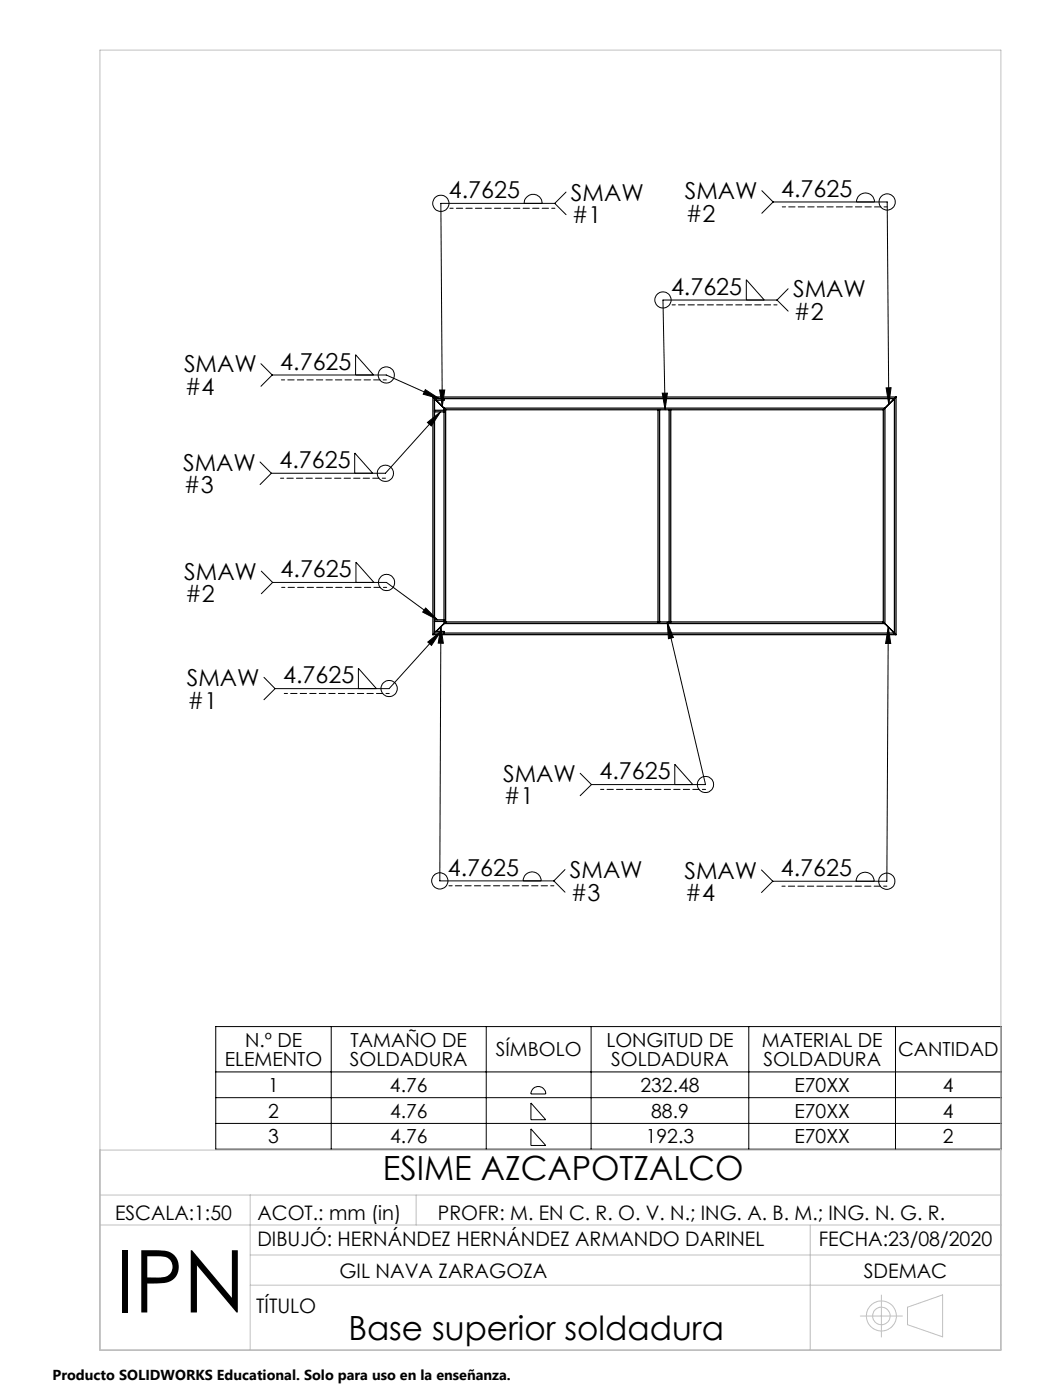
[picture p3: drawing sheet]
<svg xmlns="http://www.w3.org/2000/svg" width="210mm" height="280mm" viewBox="0 0 210 280" stroke-linecap="round" stroke-linejoin="round" font-family="sans-serif">
<g fill="none" stroke="#000" stroke-width=".2">
<path d="M113.1 38.4l-2.3 2.3M152.2 38.1l2.3 2.3M104.7 40.7a1.8 1.8 0 0 1 1.8-1.8 1.8 1.8 0 0 1 1.8 1.8M110.8 40.7h-22.7l.3 40.6M110.8 40.7l2.3 2.2M154.5 40.4h22.8l.3 40.5M154.5 40.4l-2.3 2.3M157.5 57.8l-2.2 2.2M171.1 40.4a1.8 1.8 0 0 1 1.8-1.8 1.8 1.8 0 0 1 1.8 1.8M52.1 72.7l2.3 2.3M54.4 75h22.8l10.6 4.7M54.4 75l-2.3 2.3"/>
<path d="M71 75v-4.1l3.6 4.1M85 77.9l2.8 1.8-3.2-.9zM87.8 78h1.1l-.5 3.3zM132.3 78.6h1l-.4 3.4zM149.1 60v-4l3.6 4M155.3 60h-22.8l.4 22M155.3 60l2.2 2.2M177.1 77.6l.9-.1-.4 3.4zM52 92.4l2.2 2.3M54.2 94.7l-2.2 2.2M70.9 94.7v-4.1l3.6 4.1M85.4 84.5l2.6-2.1-1.8 2.8z"/>
<path d="M88 82.4l-11 12.3h-22.8M52.2 114.2l2.3 2.3M54.5 116.5h22.7l10.2 7.5M54.5 116.5l-2.3 2.2M71.1 116.5v-4.1l3.6 4.1M52.7 135.5l2.3 2.2M55 137.7l-2.3 2.2M71.6 137.7v-4l3.6 4M85.1 121.6l2.3 2.4-2.9-1.6zM85.5 128.4l2.6-2.1-1.9 2.8zM88.1 126.3l-10.3 11.4h-22.8M88.1 125.3l-.2 50.9h22.8"/>
<path d="M88.1 125.3l.5 3.4-1-.1zM133.3 124.4l7.7 32.5h-22.8M133.3 124.4l1.2 3.1-.9 .2zM177.5 125.4l.5 3.3h-1zM177.5 125.4l-.3 50.8h-22.8M115.9 154.7l2.3 2.2M118.2 156.9l-2.3 2.2M134.8 156.9v-4l3.6 4M104.5 176.2a1.8 1.8 0 0 1 1.8-1.8 1.8 1.8 0 0 1 1.8 1.8M110.7 176.2l2.2 2.2M112.9 173.9l-2.2 2.3M152.2 174l2.2 2.2"/>
<path d="M154.4 176.2l-2.2 2.3M171.1 176.2a1.8 1.8 0 0 1 1.8-1.8 1.8 1.8 0 0 1 1.8 1.8M43.1 205.3h156.9v24.5h-156.9zM43.1 219.5h156.9M43.1 214.4h156.9M66.2 205.3v24.5M97.2 205.3v24.5M106.5 217.7a1.48 1.48 0 0 1 1.7-.3 1.48 1.48 0 0 1 .8 1.4h-2.9l.1-.5zM118.1 205.3v24.5M149.6 205.3v24.5M178.9 205.3v24.5M43.1 224.7h156.9"/>
<path d="M106.1 220.6l2.9 3.3h-2.9zM106.1 225.8l2.9 3.3h-2.9z"/>
<circle cx="88.1" cy="40.7" r="1.63"/>
<circle cx="132.5" cy="60" r="1.62"/>
<circle cx="177.3" cy="40.4" r="1.62"/>
<circle cx="77.2" cy="75" r="1.63"/>
<circle cx="77" cy="94.7" r="1.62"/>
<circle cx="77.2" cy="116.5" r="1.62"/>
<circle cx="77.8" cy="137.7" r="1.62"/>
<circle cx="141" cy="156.9" r="1.62"/>
<circle cx="87.9" cy="176.2" r="1.62"/>
<circle cx="177.2" cy="176.3" r="1.62"/>
</g>
<g fill="none" stroke="#c0c0c0" stroke-width=".2">
<path d="M20 10h180v260h-180zM20 239h180M20 230h180M50 239v31M83.1 239v6M20 245h180M50 251h150M50 257h150M161.9 245v25M176.1 259v8.4M171.9 263.2h8.4M181.3 261.4l7-2.4v8.4l-7-2.5z"/>
<circle cx="176.1" cy="263.2" r="2.99"/>
<circle cx="176.1" cy="263.2" r="1.76"/>
</g>
<path d="M110.9 41.7h-21M177.3 41.4h-21M77.2 76h-21M155.3 61h-21M77 95.6h-21M77.3 117.5h-21M77.8 138.7h-21M141 157.9h-21M110.7 177.2h-21M177.2 177.2h-21" fill="none" stroke="#000" stroke-width=".2" stroke-dasharray="1.3 .6" stroke-dashoffset=".6"/>
<path d="M85.5 128.4l2.6-2.1-1.9 2.8zM85.1 121.6l2.3 2.4-2.9-1.6zM85.4 84.5l2.6-2.1-1.8 2.8zM85 77.9l2.8 1.8-3.2-.9zM87.8 78h1.1l-.5 3.3zM177.1 77.6l.9-.1-.4 3.4zM88.1 125.3l.5 3.4-1-.1zM177.5 125.4l.5 3.3h-1zM133.3 124.4l1.2 3.1-.9 .2zM132.3 78.6h1l-.4 3.4z" fill="#000"/>
<g fill="none" stroke="#000" stroke-width=".25">
<path d="M86.5 79.4l.3 .3M86.5 79.4h92.5M86.5 79.4v47.5M86.8 79.7v46.9M86.8 79.7h91.9M88.7 79.7v.3h-1.9M178.7 79.7v46.9M178.7 79.7l-1.9 1.9M179 79.4l-.3 .3M179 79.4v47.5M86.8 82.1h1.9M86.8 82.4h1.9"/>
<path d="M87.1 80l1.6 1.6M88.7 81.6l.3 .4M88.7 81.6h88.1M88.7 81.6v43.1M89 82h42.5M89 82v42.4M131.5 82h.3M131.5 82v42.4M131.8 82v42.4M131.8 82h1.9M133.7 82h.3M133.7 82v42.4"/>
<path d="M134 82h42.5M134 82v42.4M176.5 82v42.4M176.8 81.6l-.3 .4M176.8 81.6v43.1M86.5 126.9h92.5M86.8 126.6l-.3 .3M86.8 124.3h1.9M86.8 126.3h1.9v.3M86.8 124h1.9M86.8 126.6h91.9M88.7 124.7h88.1"/>
<path d="M88.7 124.7l-1.6 1.6M89 124.4l-.3 .3M89 124.4h42.5M131.5 124.4h.3M131.8 124.4h1.9M133.7 124.4h.3M134 124.4h42.5M176.5 124.4l.3 .3M176.8 124.7l1.9 1.9M178.7 126.6l.3 .3"/>
</g>
<text font-size="17.3" x="23" y="262.5">IPN</text>
<g font-size="6.7">
<text x="76.5" y="236.1">ESIME AZCAPOTZALCO</text>
<text x="69.6" y="268">Base superior soldadura</text>
</g>
<g font-size="4.7">
<text x="89.7" y="39.6">4.7625</text>
<text x="114.1" y="40.2">SMAW</text>
<text x="136.8" y="39.9">SMAW</text>
<text x="156.1" y="39.4">4.7625</text>
<text x="114.2" y="44.7">#1</text>
<text x="137" y="44.4">#2</text>
<text x="134.1" y="59">4.7625</text>
<text x="158.5" y="59.5">SMAW</text>
<text x="158.6" y="64">#2</text>
<text x="36.8" y="74.5">SMAW</text>
<text x="56" y="74">4.7625</text>
<text x="36.9" y="79">#4</text>
<text x="36.6" y="94.2">SMAW</text>
<text x="55.8" y="93.6">4.7625</text>
<text x="36.7" y="98.7">#3</text>
<text x="36.8" y="116">SMAW</text>
<text x="56.1" y="115.5">4.7625</text>
<text x="37" y="120.5">#2</text>
<text x="37.3" y="137.2">SMAW</text>
<text x="56.6" y="136.7">4.7625</text>
<text x="37.5" y="141.7">#1</text>
<text x="119.8" y="155.9">4.7625</text>
<text x="100.5" y="156.4">SMAW</text>
<text x="100.7" y="160.9">#1</text>
<text x="89.5" y="175.1">4.7625</text>
<text x="113.9" y="175.7">SMAW</text>
<text x="136.8" y="175.7">SMAW</text>
<text x="156" y="175.2">4.7625</text>
<text x="114" y="180.2">#3</text>
<text x="136.9" y="180.2">#4</text>
</g>
<g font-size="4">
<text x="23" y="244">ESCALA:1:50</text>
<text x="51.4" y="244">ACOT.: mm (in)</text>
<text x="87.5" y="244">PROFR: M. EN C. R. O. V. N.; ING. A. B. M.; ING. N. G. R.</text>
<text x="51.4" y="249.3">DIBUJÓ: HERNÁNDEZ HERNÁNDEZ ARMANDO DARINEL</text>
<text x="163.6" y="249.2">FECHA:23/08/2020</text>
<text x="67.8" y="255.6">GIL NAVA ZARAGOZA</text>
<text x="172.6" y="255.6">SDEMAC</text>
<text x="51.2" y="262.6">TÍTULO</text>
</g>
<g font-size="3.9">
<text x="49" y="209.3">N.º DE</text>
<text x="70.1" y="209.3">TAMAÑO DE</text>
<text x="121.2" y="209.3">LONGITUD DE</text>
<text x="152.2" y="209.3">MATERIAL DE</text>
<text x="44.9" y="213.2">ELEMENTO</text>
<text x="69.9" y="213.2">SOLDADURA</text>
<text x="99.1" y="211.3">SÍMBOLO</text>
<text x="122.1" y="213.2">SOLDADURA</text>
<text x="152.5" y="213.2">SOLDADURA</text>
<text x="179.5" y="211.3">CANTIDAD</text>
<text x="53.6" y="218.4">1</text>
<text x="77.9" y="218.4">4.76</text>
<text x="128" y="218.4">232.48</text>
<text x="158.7" y="218.4">E70XX</text>
<text x="188.4" y="218.4">4</text>
<text x="53.6" y="223.5">2</text>
<text x="77.9" y="223.5">4.76</text>
<text x="130.1" y="223.5">88.9</text>
<text x="158.7" y="223.5">E70XX</text>
<text x="188.4" y="223.5">4</text>
<text x="53.6" y="228.7">3</text>
<text x="77.9" y="228.7">4.76</text>
<text x="129" y="228.7">192.3</text>
<text x="158.7" y="228.7">E70XX</text>
<text x="188.4" y="228.7">2</text>
</g>
<text font-size="2.9" x="10.5" y="276">Producto SOLIDWORKS Educational. Solo para uso en la enseñanza.</text>
</svg>
